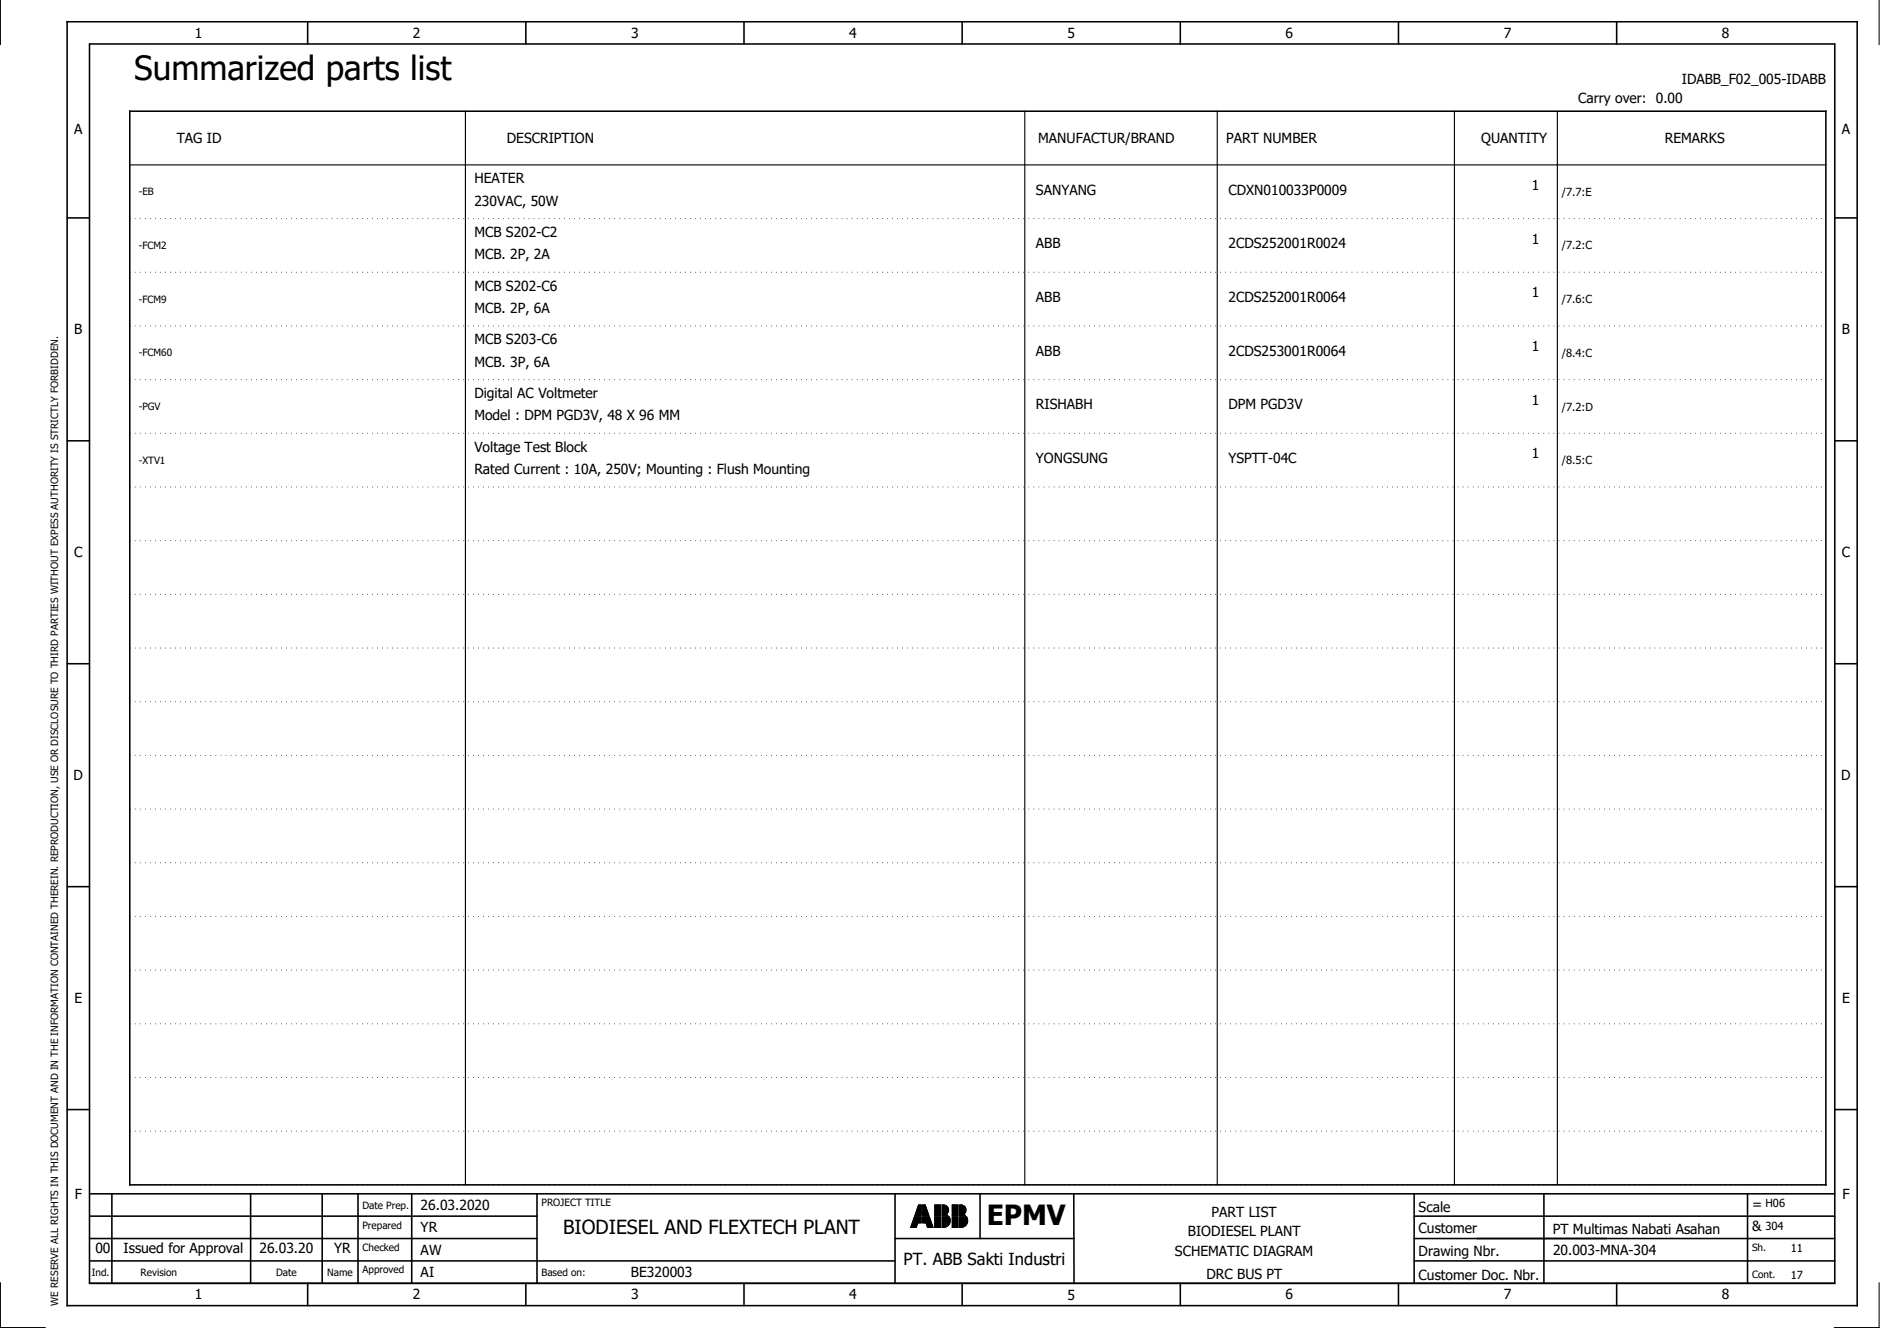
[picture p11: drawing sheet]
<svg xmlns="http://www.w3.org/2000/svg" width="297mm" height="210mm" viewBox="0 0 297 210" stroke-linecap="round" stroke-linejoin="round" font-family="sans-serif">
<g fill="none" stroke="#000" stroke-width=".25">
<path d="M10.6 3.4h282.8v203h-282.8zM14.1 7h275.8v195.8h-275.8zM20.5 17.6h268v169.7h-268zM48.6 3.4v3.6M83.1 3.4v3.6M117.6 3.4v3.6M152 3.4v3.6M186.5 3.4v3.6M221 3.4v3.6M255.4 3.4v3.6M10.6 34.4h3.5M289.9 34.4h3.5"/>
<path d="M10.6 69.7h3.5M289.9 69.7h3.5M10.6 104.9h3.5M289.9 104.9h3.5M10.6 140.1h3.5M289.9 140.1h3.5M10.6 175.4h3.5M289.9 175.4h3.5M14.1 195.8h70.7M14.1 188.7h275.8M14.1 192.2h70.7M14.1 199.3h127.3"/>
<path d="M17.7 188.7v14.1M39.6 188.7v14.1M50.9 188.7v14.1M56.6 188.7v14.1M65.1 188.7v14.1M84.8 188.7v14.1M141.4 195.8h28.3M141.4 188.7v14.2M154.8 188.7v7.1M169.7 188.7v14.2M223.4 195.8h66.5M223.4 188.7v14.1"/>
<path d="M223.4 192.2h66.5M223.4 199.3h66.5M243.9 188.7v14.1M276.1 188.7v14.2M14.1 202.9h275.8M48.6 202.8v3.6M83.1 202.8v3.6M117.6 202.8v3.6M152 202.8v3.6M186.5 202.8v3.6M221 202.8v3.6M255.4 202.8v3.6"/>
</g>
<g fill="none" stroke="#000" stroke-width=".16">
<path d="M.1 0v7M296.9 0v7M143.9 193.9v.1M144 193.7v.3M144 193.6v.4M144.1 193.4v.6M144.1 193.3v.7M144.2 193.1v.9M144.3 193v1M144.3 192.8v1.2M144.4 192.6v1.4M144.4 192.5v1.5"/>
<path d="M144.5 192.3h1.1v1h-.6l-.2 .7h-.9zM144.5 192.3v1.7M144.6 192v.1M144.6 192.3v1.7M144.6 191.8v.3M144.7 191.7v.4M144.7 192.3v1.7M144.8 191.5v.6M144.8 192.3v1.7M144.8 191.4v.7M144.8 192.3v1.6M144.9 191.2v.9"/>
<path d="M144.9 192.3v1.4M144.9 191.1v1M144.9 192.3v1.3M145 190.9v1.2M145 192.3v1.1M145 190.7v1.4M145 192.3v1M145.1 190.6v1.5M145.1 192.3v1M145.1 190.5h.5v1.6h-1.1zM145.1 190.5v1.6M145.2 190.5v1.6"/>
<path d="M145.2 192.3v1M145.3 190.5v1.6M145.3 192.3v1M145.4 190.5v1.6M145.4 192.3v1M145.5 190.5v1.6M145.5 192.3v1M145.8 190.5h.4l.6 1.6h-1zM145.8 192.3h1l.6 1.7h-.9l-.2-.7h-.5zM145.8 190.5v1.6M145.8 192.3v1M145.9 190.5v1.6"/>
<path d="M145.9 192.3v1M146 190.5v1.6M146 192.3v1M146.1 190.5v1.6M146.1 192.3v1M146.2 190.5v1.6M146.2 192.3v1M146.2 190.6v1.5M146.3 190.8v1.3M146.3 192.3v1M146.4 190.9v1.2M146.4 192.3v1.2"/>
<path d="M146.4 191.1v1M146.4 192.3v1.3M146.5 191.2v.9M146.5 192.3v1.5M146.5 191.4v.7M146.5 192.3v1.6M146.6 191.6v.5M146.6 192.3v1.7M146.6 191.7v.4M146.7 191.9v.2M146.7 192.3v1.7M146.7 192v.1"/>
<path d="M146.8 192.3v1.7M146.8 192.4v1.6M146.9 192.5v1.5M147 192.7v1.3M147 192.8v1.2M147.1 193v1M147.1 193.1v.9M147.2 193.3v.7M147.2 193.5v.5M147.3 193.6v.4M147.3 193.8v.2M147.4 193.9v.1"/>
<path d="M147.7 190.5h.9v1.6h-.9zM147.7 192.3h.9v1.7h-.9zM147.7 190.5v1.6M147.7 192.3v1.7M147.8 190.5v1.6M147.8 192.3v1.7M147.9 190.5v1.6M147.9 192.3v1.7M148 190.5v1.6M148 192.3v1.7M148.1 190.5v1.6M148.1 192.3v1.7"/>
<path d="M148.2 190.5v1.6M148.2 192.3v1.7M148.3 190.5v1.6M148.3 192.3v1.7M148.4 190.5v1.6M148.4 192.3v1.7M148.5 190.5v1.6M148.5 192.3v1.7M148.6 190.5v1.6M148.6 192.3v1.7M148.8 190.5a.82 .82 0 0 1 1 .4 .82 .82 0 0 1-.3 1l.3 .2h-1zM148.9 190.5v1.6"/>
<path d="M148.9 192.3v1.7M149 190.5v1.6M149 192.3v1.7M149.1 190.5v1.6M149.1 192.3v1.7M149.2 190.5v1.6M149.2 192.3v1.7M149.3 190.5v1.6M149.3 192.3v1.7M149.4 190.5v1.6M149.4 192.3v1.6M149.5 190.6v1.5"/>
<path d="M149.5 192.3v1.6M149.6 190.6v1.3M149.6 192v.1M149.6 192.3v1.6M149.6 190.7v1.2M149.7 190.7v1.1M149.7 192v.1M149.7 192.3v1.5M149.7 190.8v.9M149.7 192.1h.1M149.8 190.9v.7M149.8 192.3v1.4"/>
<path d="M149.8 191v.5M149.9 192.3v1.3M150 192.3a1.06 1.06 0 0 1-.9 1.7M150 192.3h-1.2v1.7h.3M150 192.4v1.1M150.1 192.5v.9M150.1 192.7v.5M150.4 190.5h1v1.6h-1zM150.4 192.3h1v1.7h-1zM150.5 190.5v1.6M150.5 192.3v1.7M150.6 190.5v1.6"/>
<path d="M150.6 192.3v1.7M150.7 190.5v1.6M150.7 192.3v1.7M150.8 190.5v1.6M150.8 192.3v1.7M150.9 190.5v1.6M150.9 192.3v1.7M151 190.5v1.6M151 192.3v1.7M151.1 190.5v1.6M151.1 192.3v1.7M151.2 190.5v1.6"/>
<path d="M151.2 192.3v1.7M151.3 190.5v1.6M151.3 192.3v1.7M151.6 190.5a.82 .82 0 0 1 1 .4 .82 .82 0 0 1-.4 1l.3 .2h-.9zM151.7 190.5v1.6M151.7 192.3v1.7M151.8 190.5v1.6M151.8 192.3v1.7M151.9 190.5v1.6M151.9 192.3v1.7M152 190.5v1.6M152 192.3v1.7"/>
<path d="M152.1 190.5v1.6M152.1 192.3v1.7M152.2 190.5v1.6M152.2 192.3v1.6M152.3 190.6v1.5M152.3 192.3v1.6M152.3 190.6v1.3M152.3 192v.1M152.4 190.7v1.1M152.4 192v.1M152.4 192.3v1.6M152.4 192.3v1.5"/>
<path d="M152.5 190.8v.9M152.5 192.1h.1M152.5 192.3v1.5M152.5 190.9v.7M152.5 192.3v1.4M152.6 191v.5M152.6 192.3v1.4M152.7 192.3v1.3M152.7 192.3a1.06 1.06 0 0 1-.9 1.7M152.7 192.3h-1.1v1.7h.2M152.8 192.4v1.1M152.8 192.5v.9"/>
<path d="M152.9 192.7v.5M.1 202.8v7h7M296.9 202.8v7h-7.1"/>
</g>
<path d="M73.5 17.6v169.7M161.9 17.6v169.7M192.3 17.6v169.7M229.8 17.6v169.7M246.1 17.6v169.7M20.5 26.1h268" fill="none" stroke="#000" stroke-width=".18"/>
<g fill="none" stroke="#000" stroke-width=".16" stroke-dasharray=".1 .7 .1 .7" stroke-linecap="butt">
<path d="M20.5 34.5h268M20.5 43h268M20.5 51.5h268M20.5 60h268M20.5 68.5h268M20.5 77h268M20.5 85.5h268M20.5 93.9h268M20.5 102.4h268M20.5 110.9h268M20.5 119.4h268M20.5 127.9h268"/>
<path d="M20.5 136.4h268M20.5 144.9h268M20.5 153.3h268M20.5 161.8h268M20.5 170.3h268M20.5 178.8h268M20.5 187.3h268"/>
</g>
<text font-size="5.3" x="21.2" y="12.6">Summarized parts list</text>
<text font-size="4.4" x="155.9" y="193.6">EPMV</text>
<text font-size="3.1" x="89" y="195.1">BIODIESEL AND FLEXTECH PLANT</text>
<text font-size="2.6" x="142.8" y="200">PT. ABB Sakti Industri</text>
<g font-size="2.2">
<text x="30.8" y="6">1</text>
<text x="65.2" y="6">2</text>
<text x="99.7" y="6">3</text>
<text x="134.2" y="6">4</text>
<text x="168.7" y="6">5</text>
<text x="203.1" y="6">6</text>
<text x="237.6" y="6">7</text>
<text x="272.1" y="6">8</text>
<text x="249.4" y="16.3">Carry over: 0.00</text>
<text x="265.7" y="13.3">IDABB_F02_005-IDABB</text>
<text x="11.7" y="21.2">A</text>
<text x="27.9" y="22.6">TAG ID</text>
<text x="80.1" y="22.6">DESCRIPTION</text>
<text x="164" y="22.6">MANUFACTUR/BRAND</text>
<text x="193.7" y="22.6">PART NUMBER</text>
<text x="234" y="22.6">QUANTITY</text>
<text x="263" y="22.6">REMARKS</text>
<text x="291" y="21.2">A</text>
<text x="74.9" y="29">HEATER</text>
<text x="74.9" y="32.5">230VAC, 50W</text>
<text x="163.7" y="30.8">SANYANG</text>
<text x="194.1" y="30.8">CDXN010033P0009</text>
<text x="242" y="30">1</text>
<text x="74.9" y="41">MCB. 2P, 2A</text>
<text x="74.9" y="37.5">MCB S202-C2</text>
<text x="163.7" y="39.2">ABB</text>
<text x="194.1" y="39.2">2CDS252001R0024</text>
<text x="242" y="38.5">1</text>
<text x="74.9" y="46">MCB S202-C6</text>
<text x="163.7" y="47.7">ABB</text>
<text x="194.1" y="47.7">2CDS252001R0064</text>
<text x="242" y="47">1</text>
<text x="11.7" y="52.9">B</text>
<text x="74.9" y="49.5">MCB. 2P, 6A</text>
<text x="291" y="52.9">B</text>
<text x="74.9" y="58">MCB. 3P, 6A</text>
<text x="74.9" y="54.4">MCB S203-C6</text>
<text x="163.7" y="56.2">ABB</text>
<text x="194.1" y="56.2">2CDS253001R0064</text>
<text x="242" y="55.5">1</text>
<text x="74.9" y="62.9">Digital AC Voltmeter</text>
<text x="163.7" y="64.7">RISHABH</text>
<text x="194.1" y="64.7">DPM PGD3V</text>
<text x="242" y="64">1</text>
<text x="74.9" y="71.4">Voltage Test Block</text>
<text x="74.9" y="66.5">Model : DPM PGD3V, 48 X 96 MM</text>
<text x="74.9" y="74.9">Rated Current : 10A, 250V; Mounting : Flush Mounting</text>
<text x="163.7" y="73.2">YONGSUNG</text>
<text x="194.1" y="73.2">YSPTT-04C</text>
<text x="242" y="72.5">1</text>
<text x="11.7" y="88.1">C</text>
<text x="291" y="88.1">C</text>
<text x="11.6" y="123.3">D</text>
<text x="290.9" y="123.3">D</text>
<text x="11.8" y="158.6">E</text>
<text x="291.1" y="158.6">E</text>
<text x="11.8" y="189.5">F</text>
<text x="66.5" y="191.2">26.03.2020</text>
<text x="224.1" y="191.5">Scale</text>
<text x="276.8" y="191.1">=</text>
<text x="291.1" y="189.5">F</text>
<text x="15.1" y="198">00</text>
<text x="19.5" y="198">Issued for Approval</text>
<text x="41" y="198">26.03.20</text>
<text x="52.8" y="198">YR</text>
<text x="66.5" y="194.8">YR</text>
<text x="187.7" y="195.4">BIODIESEL PLANT</text>
<text x="191.4" y="192.3">PART LIST</text>
<text x="224.1" y="194.9">Customer</text>
<text x="245.4" y="195">PT Multimas Nabati Asahan</text>
<text x="276.8" y="194.6">&amp;</text>
<text x="66.5" y="198.3">AW</text>
<text x="66.5" y="201.8">AI</text>
<text x="99.7" y="201.8">BE320003</text>
<text x="185.6" y="198.6">SCHEMATIC DIAGRAM</text>
<text x="190.6" y="202.1">DRC BUS PT</text>
<text x="224.1" y="198.6">Drawing Nbr.</text>
<text x="224.1" y="202.3">Customer Doc. Nbr.</text>
<text x="245.4" y="198.3">20.003-MNA-304</text>
<text x="30.8" y="205.4">1</text>
<text x="65.2" y="205.4">2</text>
<text x="99.7" y="205.4">3</text>
<text x="134.2" y="205.4">4</text>
<text x="168.7" y="205.4">5</text>
<text x="203.1" y="205.4">6</text>
<text x="237.6" y="205.4">7</text>
<text x="272.1" y="205.4">8</text>
</g>
<g font-size="1.8">
<text x="246.8" y="30.9">/7.7:E</text>
<text x="246.8" y="39.4">/7.2:C</text>
<text x="246.8" y="47.9">/7.6:C</text>
<text x="246.8" y="56.4">/8.4:C</text>
<text x="246.8" y="64.9">/7.2:D</text>
<text x="246.8" y="73.4">/8.5:C</text>
<text x="278.9" y="190.8">H06</text>
<text x="278.9" y="194.3">304</text>
<text x="282.9" y="197.9">11</text>
<text x="282.9" y="202.1">17</text>
</g>
<g font-size="1.6">
<text x="21.9" y="30.9">-EB</text>
<text x="21.9" y="39.4">-FCM2</text>
<text x="21.9" y="47.9">-FCM9</text>
<text x="21.9" y="56.3">-FCM60</text>
<text x="21.9" y="64.8">-PGV</text>
<text x="21.9" y="73.3">-XTV1</text>
<text x="57.3" y="191">Date Prep.</text>
<text x="85.6" y="190.6">PROJECT TITLE</text>
<text x="57.3" y="194.2">Prepared</text>
<text x="57.3" y="197.8">Checked</text>
<text x="276.8" y="197.7">Sh.</text>
<text x="14.5" y="201.6">Ind.</text>
<text x="22.2" y="201.6">Revision</text>
<text x="43.6" y="201.6">Date</text>
<text x="51.7" y="201.6">Name</text>
<text x="57.3" y="201.3">Approved</text>
<text x="85.6" y="201.6">Based on:</text>
<text x="276.8" y="201.9">Cont.</text>
<text x="9.2" y="206.4" transform="rotate(-90 9.2 206.4)">WE RESERVE ALL RIGHTS IN THIS DOCUMENT AND IN THE INFORMATION CONTAINED THEREIN. REPRODUCTION, USE OR DISCLOSURE TO THIRD PARTIES WITHOUT EXPESS AUTHORITY IS STRICTLY FORBIDDEN.</text>
</g>
</svg>
